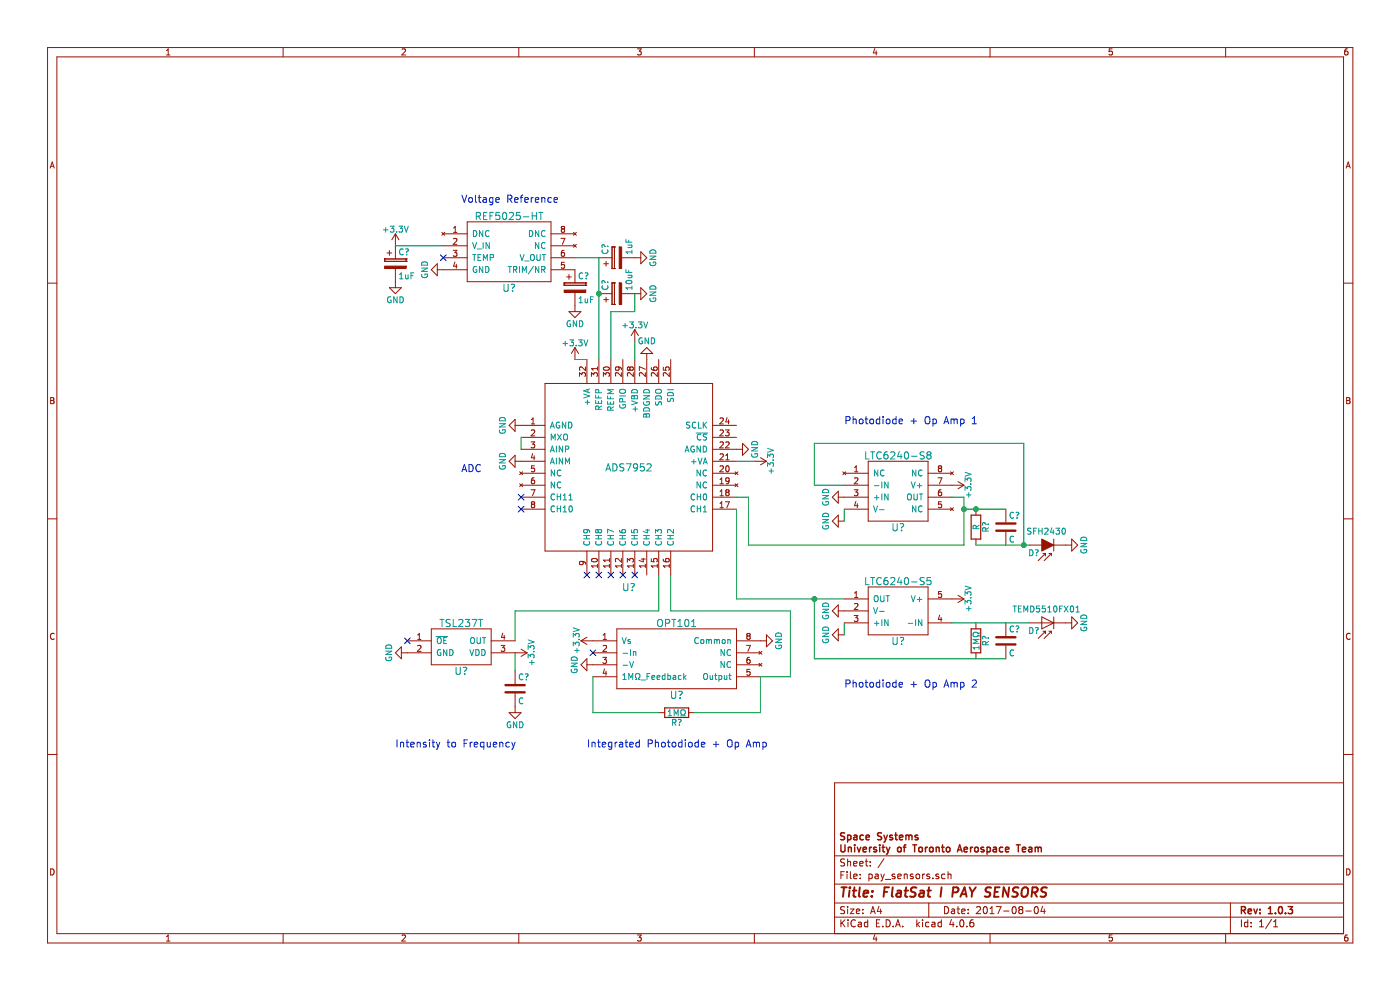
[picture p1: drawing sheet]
EESchema Schematic File Version 2
LIBS:power
LIBS:device
LIBS:transistors
LIBS:conn
LIBS:linear
LIBS:regul
LIBS:74xx
LIBS:cmos4000
LIBS:adc-dac
LIBS:memory
LIBS:xilinx
LIBS:microcontrollers
LIBS:dsp
LIBS:microchip
LIBS:analog_switches
LIBS:motorola
LIBS:texas
LIBS:intel
LIBS:audio
LIBS:interface
LIBS:digital-audio
LIBS:philips
LIBS:display
LIBS:cypress
LIBS:siliconi
LIBS:opto
LIBS:atmel
LIBS:contrib
LIBS:valves
LIBS:pay_sensors
LIBS:pay_sensors-cache
EELAYER 25 0
EELAYER END
$Descr A4 11693 8268
encoding utf-8
Sheet 1 1
Title "FlatSat I PAY SENSORS"
Date "2017-08-04"
Rev "1.0.3"
Comp "Space Systems\\nUniversity of Toronto Aerospace Team\\n\\n"
Comment1 ""
Comment2 ""
Comment3 ""
Comment4 ""
$EndDescr
$Comp
L ADS7952 U?
U 1 1
P 5250 3900
F 0 "U?" H 5250 2900 60  0000 C CNN
F 1 "ADS7952" H 5250 3900 60  0000 C CNN
F 2 "" H 5450 3900 60  0001 C CNN
F 3 "" H 5450 3900 60  0001 C CNN
	1    5250 3900
	1    0    0    -1  
$EndComp
$Comp
L GND #PWR?
U 1 1
P 4350 3550
F 0 "#PWR?" H 4350 3300 50  0001 C CNN
F 1 "GND" H 4350 3400 50  0000 C CNN
F 2 "" H 4350 3550 50  0001 C CNN
F 3 "" H 4350 3550 50  0001 C CNN
	1    4350 3550
	0    1    1    0   
$EndComp
$Comp
L GND #PWR?
U 1 1
P 4350 3850
F 0 "#PWR?" H 4350 3600 50  0001 C CNN
F 1 "GND" H 4350 3700 50  0000 C CNN
F 2 "" H 4350 3850 50  0001 C CNN
F 3 "" H 4350 3850 50  0001 C CNN
	1    4350 3850
	0    1    1    0   
$EndComp
NoConn ~ 4350 4150
NoConn ~ 4350 4250
NoConn ~ 4900 4800
NoConn ~ 5000 4800
NoConn ~ 5100 4800
NoConn ~ 5200 4800
NoConn ~ 5300 4800
$Comp
L LTC6240-S8 U?
U 1 1
P 7500 4100
F 0 "U?" H 7500 3800 60  0000 C CNN
F 1 "LTC6240-S8" H 7500 4400 60  0000 C CNN
F 2 "" H 7500 4200 60  0001 C CNN
F 3 "" H 7500 4200 60  0001 C CNN
	1    7500 4100
	1    0    0    -1  
$EndComp
$Comp
L LTC6240-S5 U?
U 1 1
P 7500 5100
F 0 "U?" H 7500 4850 60  0000 C CNN
F 1 "LTC6240-S5" H 7500 5350 60  0000 C CNN
F 2 "" H 7550 5150 60  0001 C CNN
F 3 "" H 7550 5150 60  0001 C CNN
	1    7500 5100
	1    0    0    -1  
$EndComp
$Comp
L +3.3V #PWR?
U 1 1
P 6300 3850
F 0 "#PWR?" H 6300 3700 50  0001 C CNN
F 1 "+3.3V" H 6300 3990 50  0000 C CNN
F 2 "" H 6300 3850 50  0001 C CNN
F 3 "" H 6300 3850 50  0001 C CNN
	1    6300 3850
	0    1    1    0   
$EndComp
$Comp
L GND #PWR?
U 1 1
P 6150 3750
F 0 "#PWR?" H 6150 3500 50  0001 C CNN
F 1 "GND" H 6150 3600 50  0000 C CNN
F 2 "" H 6150 3750 50  0001 C CNN
F 3 "" H 6150 3750 50  0001 C CNN
	1    6150 3750
	0    -1   -1   0   
$EndComp
$Comp
L GND #PWR?
U 1 1
P 5400 3000
F 0 "#PWR?" H 5400 2750 50  0001 C CNN
F 1 "GND" H 5400 2850 50  0000 C CNN
F 2 "" H 5400 3000 50  0001 C CNN
F 3 "" H 5400 3000 50  0001 C CNN
	1    5400 3000
	-1   0    0    1   
$EndComp
$Comp
L +3.3V #PWR?
U 1 1
P 5300 2850
F 0 "#PWR?" H 5300 2700 50  0001 C CNN
F 1 "+3.3V" H 5300 2990 50  0000 C CNN
F 2 "" H 5300 2850 50  0001 C CNN
F 3 "" H 5300 2850 50  0001 C CNN
	1    5300 2850
	1    0    0    -1  
$EndComp
$Comp
L CP C?
U 1 1
P 5150 2450
F 0 "C?" H 5175 2550 50  0000 L CNN
F 1 "10uF" H 5175 2350 50  0000 L CNN
F 2 "" H 5188 2300 50  0001 C CNN
F 3 "" H 5150 2450 50  0001 C CNN
	1    5150 2450
	0    -1   -1   0   
$EndComp
$Comp
L GND #PWR?
U 1 1
P 5300 2450
F 0 "#PWR?" H 5300 2200 50  0001 C CNN
F 1 "GND" H 5300 2300 50  0000 C CNN
F 2 "" H 5300 2450 50  0001 C CNN
F 3 "" H 5300 2450 50  0001 C CNN
	1    5300 2450
	0    -1   -1   0   
$EndComp
$Comp
L REF5025-HT U?
U 1 1
P 4250 2100
F 0 "U?" H 4250 1800 60  0000 C CNN
F 1 "REF5025-HT" H 4250 2400 60  0000 C CNN
F 2 "" H 4200 2150 60  0001 C CNN
F 3 "" H 4200 2150 60  0001 C CNN
	1    4250 2100
	1    0    0    -1  
$EndComp
$Comp
L +3.3V #PWR?
U 1 1
P 4800 3000
F 0 "#PWR?" H 4800 2850 50  0001 C CNN
F 1 "+3.3V" H 4800 3140 50  0000 C CNN
F 2 "" H 4800 3000 50  0001 C CNN
F 3 "" H 4800 3000 50  0001 C CNN
	1    4800 3000
	1    0    0    -1  
$EndComp
$Comp
L CP C?
U 1 1
P 3300 2200
F 0 "C?" H 3325 2300 50  0000 L CNN
F 1 "1uF" H 3325 2100 50  0000 L CNN
F 2 "" H 3338 2050 50  0001 C CNN
F 3 "" H 3300 2200 50  0001 C CNN
	1    3300 2200
	1    0    0    -1  
$EndComp
$Comp
L GND #PWR?
U 1 1
P 3300 2350
F 0 "#PWR?" H 3300 2100 50  0001 C CNN
F 1 "GND" H 3300 2200 50  0000 C CNN
F 2 "" H 3300 2350 50  0001 C CNN
F 3 "" H 3300 2350 50  0001 C CNN
	1    3300 2350
	1    0    0    -1  
$EndComp
$Comp
L +3.3V #PWR?
U 1 1
P 3300 2050
F 0 "#PWR?" H 3300 1900 50  0001 C CNN
F 1 "+3.3V" H 3300 2190 50  0000 C CNN
F 2 "" H 3300 2050 50  0001 C CNN
F 3 "" H 3300 2050 50  0001 C CNN
	1    3300 2050
	1    0    0    -1  
$EndComp
$Comp
L GND #PWR?
U 1 1
P 3700 2250
F 0 "#PWR?" H 3700 2000 50  0001 C CNN
F 1 "GND" H 3700 2100 50  0000 C CNN
F 2 "" H 3700 2250 50  0001 C CNN
F 3 "" H 3700 2250 50  0001 C CNN
	1    3700 2250
	0    1    1    0   
$EndComp
$Comp
L CP C?
U 1 1
P 4800 2400
F 0 "C?" H 4825 2500 50  0000 L CNN
F 1 "1uF" H 4825 2300 50  0000 L CNN
F 2 "" H 4838 2250 50  0001 C CNN
F 3 "" H 4800 2400 50  0001 C CNN
	1    4800 2400
	1    0    0    -1  
$EndComp
$Comp
L GND #PWR?
U 1 1
P 4800 2550
F 0 "#PWR?" H 4800 2300 50  0001 C CNN
F 1 "GND" H 4800 2400 50  0000 C CNN
F 2 "" H 4800 2550 50  0001 C CNN
F 3 "" H 4800 2550 50  0001 C CNN
	1    4800 2550
	1    0    0    -1  
$EndComp
$Comp
L CP C?
U 1 1
P 5150 2150
F 0 "C?" H 5175 2250 50  0000 L CNN
F 1 "1uF" H 5175 2050 50  0000 L CNN
F 2 "" H 5188 2000 50  0001 C CNN
F 3 "" H 5150 2150 50  0001 C CNN
	1    5150 2150
	0    -1   -1   0   
$EndComp
$Comp
L GND #PWR?
U 1 1
P 5300 2150
F 0 "#PWR?" H 5300 1900 50  0001 C CNN
F 1 "GND" H 5300 2000 50  0000 C CNN
F 2 "" H 5300 2150 50  0001 C CNN
F 3 "" H 5300 2150 50  0001 C CNN
	1    5300 2150
	0    -1   -1   0   
$EndComp
$Comp
L D_Photo D?
U 1 1
P 8700 5200
F 0 "D?" H 8720 5270 50  0000 L CNN
F 1 "TEMD5510FX01" H 8660 5090 50  0000 C CNN
F 2 "" H 8650 5200 50  0001 C CNN
F 3 "" H 8650 5200 50  0001 C CNN
	1    8700 5200
	-1   0    0    1   
$EndComp
$Comp
L R R?
U 1 1
P 8150 5350
F 0 "R?" V 8230 5350 50  0000 C CNN
F 1 "1MΩ" V 8150 5350 50  0000 C CNN
F 2 "" V 8080 5350 50  0001 C CNN
F 3 "" H 8150 5350 50  0001 C CNN
	1    8150 5350
	1    0    0    -1  
$EndComp
$Comp
L C C?
U 1 1
P 8400 5350
F 0 "C?" H 8425 5450 50  0000 L CNN
F 1 "C" H 8425 5250 50  0000 L CNN
F 2 "" H 8438 5200 50  0001 C CNN
F 3 "" H 8400 5350 50  0001 C CNN
	1    8400 5350
	1    0    0    -1  
$EndComp
$Comp
L GND #PWR?
U 1 1
P 7050 5100
F 0 "#PWR?" H 7050 4850 50  0001 C CNN
F 1 "GND" H 7050 4950 50  0000 C CNN
F 2 "" H 7050 5100 50  0001 C CNN
F 3 "" H 7050 5100 50  0001 C CNN
	1    7050 5100
	0    1    1    0   
$EndComp
$Comp
L GND #PWR?
U 1 1
P 7050 5300
F 0 "#PWR?" H 7050 5050 50  0001 C CNN
F 1 "GND" H 7050 5150 50  0000 C CNN
F 2 "" H 7050 5300 50  0001 C CNN
F 3 "" H 7050 5300 50  0001 C CNN
	1    7050 5300
	0    1    1    0   
$EndComp
$Comp
L GND #PWR?
U 1 1
P 8900 5200
F 0 "#PWR?" H 8900 4950 50  0001 C CNN
F 1 "GND" H 8900 5050 50  0000 C CNN
F 2 "" H 8900 5200 50  0001 C CNN
F 3 "" H 8900 5200 50  0001 C CNN
	1    8900 5200
	0    -1   -1   0   
$EndComp
$Comp
L +3.3V #PWR?
U 1 1
P 7950 5000
F 0 "#PWR?" H 7950 4850 50  0001 C CNN
F 1 "+3.3V" H 7950 5140 50  0000 C CNN
F 2 "" H 7950 5000 50  0001 C CNN
F 3 "" H 7950 5000 50  0001 C CNN
	1    7950 5000
	0    1    1    0   
$EndComp
$Comp
L OPT101 U?
U 1 1
P 5650 5500
F 0 "U?" H 5650 5200 60  0000 C CNN
F 1 "OPT101" H 5650 5800 60  0000 C CNN
F 2 "" H 5500 5450 60  0001 C CNN
F 3 "" H 5500 5450 60  0001 C CNN
	1    5650 5500
	1    0    0    -1  
$EndComp
$Comp
L +3.3V #PWR?
U 1 1
P 4950 5350
F 0 "#PWR?" H 4950 5200 50  0001 C CNN
F 1 "+3.3V" H 4950 5490 50  0000 C CNN
F 2 "" H 4950 5350 50  0001 C CNN
F 3 "" H 4950 5350 50  0001 C CNN
	1    4950 5350
	0    -1   -1   0   
$EndComp
$Comp
L GND #PWR?
U 1 1
P 4950 5550
F 0 "#PWR?" H 4950 5300 50  0001 C CNN
F 1 "GND" H 4950 5400 50  0000 C CNN
F 2 "" H 4950 5550 50  0001 C CNN
F 3 "" H 4950 5550 50  0001 C CNN
	1    4950 5550
	0    1    1    0   
$EndComp
$Comp
L R R?
U 1 1
P 5650 5950
F 0 "R?" V 5730 5950 50  0000 C CNN
F 1 "1MΩ" V 5650 5950 50  0000 C CNN
F 2 "" V 5580 5950 50  0001 C CNN
F 3 "" H 5650 5950 50  0001 C CNN
	1    5650 5950
	0    1    1    0   
$EndComp
$Comp
L GND #PWR?
U 1 1
P 6350 5350
F 0 "#PWR?" H 6350 5100 50  0001 C CNN
F 1 "GND" H 6350 5200 50  0000 C CNN
F 2 "" H 6350 5350 50  0001 C CNN
F 3 "" H 6350 5350 50  0001 C CNN
	1    6350 5350
	0    -1   -1   0   
$EndComp
$Comp
L TSL237T U?
U 1 1
P 3850 5400
F 0 "U?" H 3850 5200 60  0000 C CNN
F 1 "TSL237T" H 3850 5600 60  0000 C CNN
F 2 "" H 3850 5350 60  0001 C CNN
F 3 "" H 3850 5350 60  0001 C CNN
	1    3850 5400
	1    0    0    -1  
$EndComp
NoConn ~ 3400 5350
$Comp
L GND #PWR?
U 1 1
P 3400 5450
F 0 "#PWR?" H 3400 5200 50  0001 C CNN
F 1 "GND" H 3400 5300 50  0000 C CNN
F 2 "" H 3400 5450 50  0001 C CNN
F 3 "" H 3400 5450 50  0001 C CNN
	1    3400 5450
	0    1    1    0   
$EndComp
$Comp
L +3.3V #PWR?
U 1 1
P 4300 5450
F 0 "#PWR?" H 4300 5300 50  0001 C CNN
F 1 "+3.3V" H 4300 5590 50  0000 C CNN
F 2 "" H 4300 5450 50  0001 C CNN
F 3 "" H 4300 5450 50  0001 C CNN
	1    4300 5450
	0    1    1    0   
$EndComp
$Comp
L C C?
U 1 1
P 4300 5750
F 0 "C?" H 4325 5850 50  0000 L CNN
F 1 "C" H 4325 5650 50  0000 L CNN
F 2 "" H 4338 5600 50  0001 C CNN
F 3 "" H 4300 5750 50  0001 C CNN
	1    4300 5750
	1    0    0    -1  
$EndComp
$Comp
L GND #PWR?
U 1 1
P 4300 5900
F 0 "#PWR?" H 4300 5650 50  0001 C CNN
F 1 "GND" H 4300 5750 50  0000 C CNN
F 2 "" H 4300 5900 50  0001 C CNN
F 3 "" H 4300 5900 50  0001 C CNN
	1    4300 5900
	1    0    0    -1  
$EndComp
$Comp
L SFH2430 D?
U 1 1
P 8700 4550
F 0 "D?" H 8720 4620 50  0000 L CNN
F 1 "SFH2430" H 8660 4440 50  0000 C CNN
F 2 "Opto-Devices:PhotoDiode_SMD-DIL2_4.5x4" H 8700 4725 50  0001 C CNN
F 3 "" H 8650 4550 50  0000 C CNN
	1    8700 4550
	-1   0    0    1   
$EndComp
$Comp
L GND #PWR?
U 1 1
P 8900 4550
F 0 "#PWR?" H 8900 4300 50  0001 C CNN
F 1 "GND" H 8900 4400 50  0000 C CNN
F 2 "" H 8900 4550 50  0001 C CNN
F 3 "" H 8900 4550 50  0001 C CNN
	1    8900 4550
	0    -1   -1   0   
$EndComp
$Comp
L GND #PWR?
U 1 1
P 7050 4150
F 0 "#PWR?" H 7050 3900 50  0001 C CNN
F 1 "GND" H 7050 4000 50  0000 C CNN
F 2 "" H 7050 4150 50  0001 C CNN
F 3 "" H 7050 4150 50  0001 C CNN
	1    7050 4150
	0    1    1    0   
$EndComp
$Comp
L GND #PWR?
U 1 1
P 7050 4350
F 0 "#PWR?" H 7050 4100 50  0001 C CNN
F 1 "GND" H 7050 4200 50  0000 C CNN
F 2 "" H 7050 4350 50  0001 C CNN
F 3 "" H 7050 4350 50  0001 C CNN
	1    7050 4350
	0    1    1    0   
$EndComp
$Comp
L R R?
U 1 1
P 8150 4400
F 0 "R?" V 8230 4400 50  0000 C CNN
F 1 "R" V 8150 4400 50  0000 C CNN
F 2 "" V 8080 4400 50  0001 C CNN
F 3 "" H 8150 4400 50  0001 C CNN
	1    8150 4400
	1    0    0    -1  
$EndComp
$Comp
L C C?
U 1 1
P 8400 4400
F 0 "C?" H 8425 4500 50  0000 L CNN
F 1 "C" H 8425 4300 50  0000 L CNN
F 2 "" H 8438 4250 50  0001 C CNN
F 3 "" H 8400 4400 50  0001 C CNN
	1    8400 4400
	1    0    0    -1  
$EndComp
$Comp
L +3.3V #PWR?
U 1 1
P 7950 4050
F 0 "#PWR?" H 7950 3900 50  0001 C CNN
F 1 "+3.3V" H 7950 4190 50  0000 C CNN
F 2 "" H 7950 4050 50  0001 C CNN
F 3 "" H 7950 4050 50  0001 C CNN
	1    7950 4050
	0    1    1    0   
$EndComp
Wire Wire Line
	4350 3650 4350 3750
Wire Wire Line
	6150 3850 6300 3850
Wire Wire Line
	5300 3000 5300 2850
Wire Wire Line
	5000 2150 5000 3000
Wire Wire Line
	5300 2450 5300 2600
Wire Wire Line
	5300 2600 5100 2600
Wire Wire Line
	5100 2600 5100 3000
Wire Wire Line
	5000 2150 4800 2150
Connection ~ 5000 2450
Wire Wire Line
	3700 2050 3300 2050
Wire Wire Line
	6150 5000 7050 5000
Wire Wire Line
	6800 5000 6800 5500
Wire Wire Line
	6800 5500 8400 5500
Connection ~ 6800 5000
Wire Wire Line
	7050 5200 7050 5300
Wire Wire Line
	6150 5000 6150 4250
Wire Wire Line
	4950 5650 4950 5950
Wire Wire Line
	4950 5950 5500 5950
Wire Wire Line
	5800 5950 6350 5950
Wire Wire Line
	6350 5950 6350 5650
Wire Wire Line
	6350 5650 6600 5650
Wire Wire Line
	5600 4800 5600 5100
Wire Wire Line
	4300 5600 4300 5450
Wire Wire Line
	5500 4800 5500 5100
Wire Wire Line
	7050 4250 7050 4350
Wire Wire Line
	8150 4550 8600 4550
Wire Wire Line
	6250 4150 6150 4150
Wire Wire Line
	6800 4050 7050 4050
Wire Wire Line
	6800 3700 8550 3700
Wire Wire Line
	8550 3700 8550 4550
Connection ~ 8550 4550
Wire Wire Line
	7950 4150 8050 4150
Wire Wire Line
	8050 4150 8050 4550
Wire Wire Line
	6250 4550 6250 4150
Wire Wire Line
	8050 4250 8400 4250
Connection ~ 8050 4250
Connection ~ 8150 4250
Wire Wire Line
	4900 3000 4800 3000
Wire Wire Line
	4300 5350 4300 5100
Wire Wire Line
	4300 5100 5500 5100
Wire Wire Line
	5600 5100 6600 5100
Wire Wire Line
	6600 5100 6600 5650
Wire Wire Line
	8050 4550 6250 4550
NoConn ~ 3700 2150
NoConn ~ 4950 5450
Text Notes 3850 1700 0    60   ~ 0
Voltage Reference
Text Notes 3850 3950 0    60   ~ 0
ADC
Text Notes 3300 6250 0    60   ~ 0
Intensity to Frequency
Text Notes 4900 6250 0    60   ~ 0
Integrated Photodiode + Op Amp
Text Notes 7050 5750 0    60   ~ 0
Photodiode + Op Amp 2
Text Notes 7050 3550 0    60   ~ 0
Photodiode + Op Amp 1
Wire Wire Line
	8600 5200 7950 5200
Wire Wire Line
	6800 3700 6800 4050
$EndSCHEMATC
